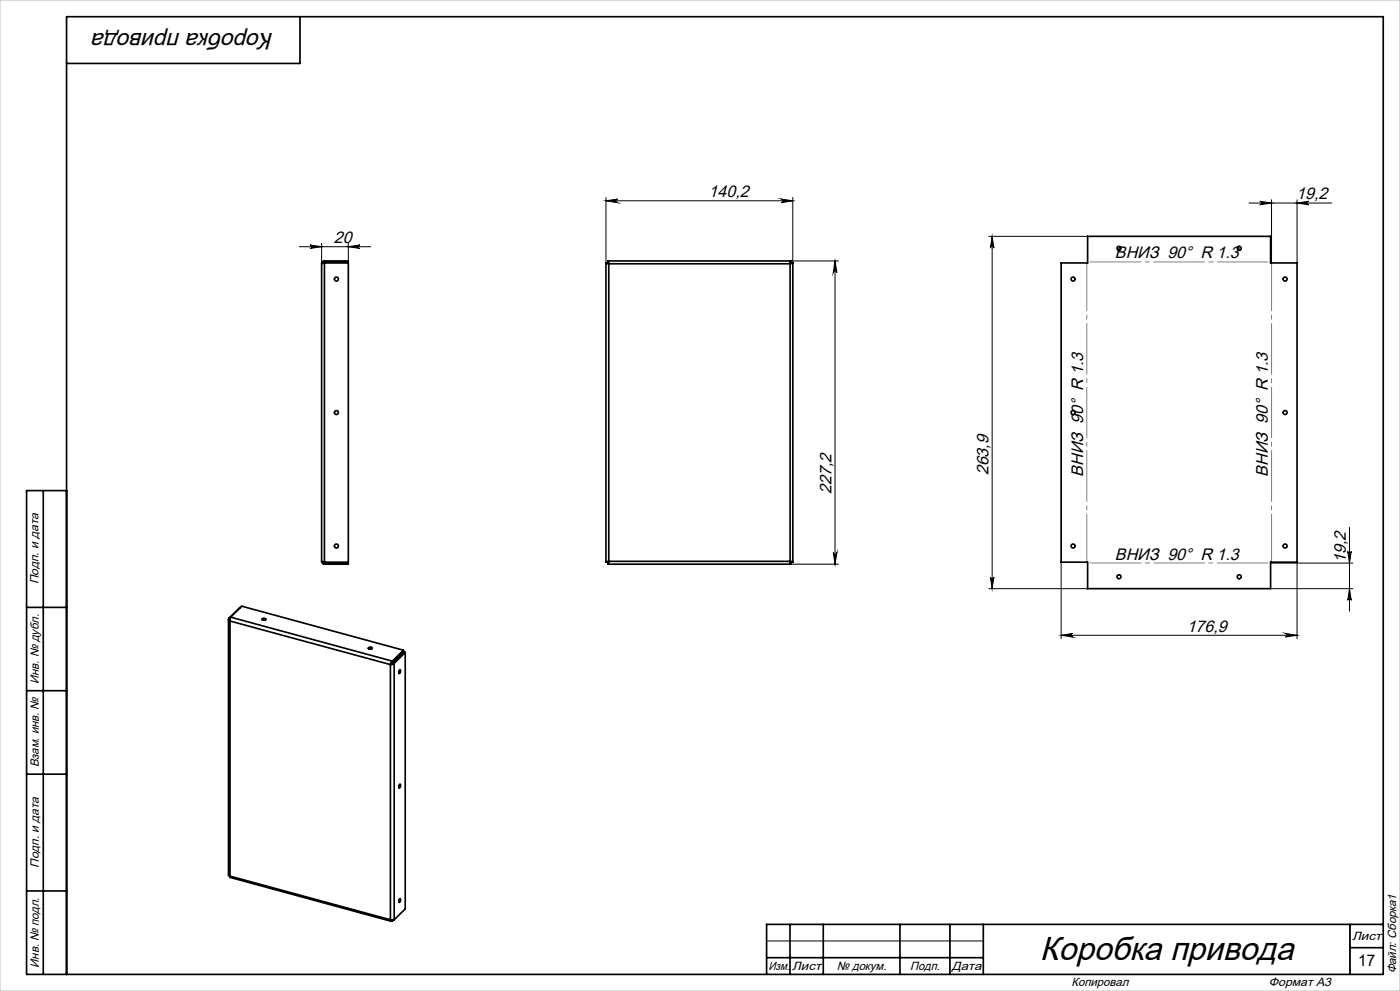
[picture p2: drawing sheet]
<svg xmlns="http://www.w3.org/2000/svg" width="420mm" height="297mm" viewBox="0 0 420 297" stroke-linecap="round" stroke-linejoin="round" font-family="sans-serif">
<g fill="none" stroke="#000" stroke-width=".3">
<path d="M181.8 59.2v19.6M234.4 59.7l3.4 .5-3.4 .5a.55 .55 0 0 0 .5-.5 .55 .55 0 0 0-.5-.5zM237.8 59.2v19.6M381.5 59.9v18.9M389.1 59.9v18.9M89.7 73.9h21.5M93 73.4l3.5 .5-3.5 .6a.53 .53 0 0 0 .5-.6 .53 .53 0 0 0-.5-.5zM96.5 73v6M104.5 73v5.8M104.5 73.9l3.5-.5a.53 .53 0 0 0-.5 .5 .53 .53 0 0 0 .5 .6zM181.8 60.2h56M181.8 60.2l3.5-.5a.55 .55 0 0 0-.5 .5 .55 .55 0 0 0 .5 .5z"/>
<path d="M237.3 78.2h14.2M250.5 78.2l.6 3.5a.55 .55 0 0 0-.6-.5 .55 .55 0 0 0-.5 .5zM250.5 78.2v90.9M296.7 70.8h29.6M297.6 70.8l.6 3.6a.53 .53 0 0 0-.6-.6 .53 .53 0 0 0-.5 .6zM297.6 70.8v105.6M374.7 60.9h24.9M377.9 60.3l3.6 .6-3.6 .5a.53 .53 0 0 0 .6-.5 .53 .53 0 0 0-.6-.6zM389.1 60.9l3.5-.6a.53 .53 0 0 0-.5 .6 .53 .53 0 0 0 .5 .5zM404.8 158.1v25.1M237.3 169.1h14.2M250 165.6a.55 .55 0 0 0 .5 .5 .55 .55 0 0 0 .6-.5l-.6 3.5z"/>
<path d="M296.7 176.4h29.6M297.1 172.9a.53 .53 0 0 0 .5 .5 .53 .53 0 0 0 .6-.5l-.6 3.5zM318.3 168.5v22.9M381.2 176.4h24.6M381.2 168.8h24.6M389.1 168.5v22.9M404.3 165.2a.53 .53 0 0 0 .5 .6 .53 .53 0 0 0 .6-.6l-.6 3.6zM404.8 176.4l.6 3.5a.53 .53 0 0 0-.6-.5 .53 .53 0 0 0-.5 .5zM318.3 190.4l3.5-.6a.55 .55 0 0 0-.5 .6 .55 .55 0 0 0 .5 .5zM318.3 190.4h70.8M385.6 189.8l3.5 .6-3.5 .5a.55 .55 0 0 0 .5-.5 .55 .55 0 0 0-.5-.6zM405 277v15"/>
<path d="M230 282h65"/>
</g>
<g fill="none" stroke="#000" stroke-width=".5">
<path d="M90 5v14h-70M96.5 79.1v89.1M97.3 78.8l-.8 .3M97.3 78.2l-.5 .2-.3 .7M97.3 78.5l-.5 .4M97.3 78.8h7.2v89.7h-7.2M97.3 78.2h7.2v.3h-7.2M97.3 78.2v.3M97.3 78.8v89.7M181.8 78.8l.8 .3M181.8 78.8v89.7M182.4 78.2l.2 .9"/>
<path d="M182.4 78.2h54.8M182.6 79.1v89.1M182.6 79.1h54.4M237 79.1v89.1M237.2 78.2l-.2 .9M237.8 78.8l-.8 .3M237.8 78.8v89.7M326.3 70.8h54.9v8h7.9v89.7h-7.9v7.9h-54.9v-7.9h-8v-89.7h8zM13 147v145M20 147h-12v145h407v-287h-395v287M96.5 168.2l.8 .3M96.5 168.2l.2 .6 .6 .3"/>
<path d="M96.8 168.4l.5 .4M97.3 168.8h7.2v.3h-7.2M97.3 168.8v.3M182.4 169.1h54.8M182.6 168.2l-.8 .3M182.6 168.2l-.2 .9M182.6 168.2h54.4M237 168.2l.2 .9M237 168.2l.8 .3M8 182h12M68.5 185.6v76.8l.5 .2M68.7 185.3l-.2 .4 .5 .4"/>
<path d="M68.7 185.3l.2 .1M68.9 185.4l.1 .4M68.9 185.4v.4M69 186.1l48.1 13.1M69 186.1v76.5M69.2 185l-.2 1.1M69.2 185l48.5 13.2M69.2 185l3.3-3.3 48.5 13.2M72.1 182.1l-3.4 3.2M78.6 185.5a.58 .58 0 0 1 .7-.3 .58 .58 0 0 1 .4 .5 .6 .6 0 0 1-.6 .2 .6 .6 0 0 1-.5-.4zM78.6 185.7l.4-.1 .7 .1M110.5 194.1a.6 .6 0 0 1 .7-.2 .6 .6 0 0 1 .4 .5 .6 .6 0 0 1-.7 .2 .6 .6 0 0 1-.4-.5z"/>
<path d="M110.5 194.4h1.1M117.1 199.2v76.5M117.3 199l-.2 .2M117.7 198.2l-.6 1M117.7 198.4l-.4 .6M117.7 198.2v.2M118 198.7l-.7 .3M118 198.7l.3 .1M118.3 198.8l-1.2 .4M118.3 198.8v76.9M121 194.9l-3.3 3.3M121 194.9v.3l-3.3 3.2"/>
<path d="M121.6 195.5l-3.3 3.3M121.6 195.5v76.9l-3.3 3.3M121.6 195.5h-.3l-3.3 3.2M8 207h12M119.9 200.8a.57 .57 0 0 1 .4 .6 .57 .57 0 0 1-.5 .5l-.2-.3zM119.9 200.8l-.3 1M8 232h12M119.9 235.1a.57 .57 0 0 1 .4 .6 .57 .57 0 0 1-.5 .5l-.2-.3zM119.9 235.1l-.3 .9M8 267h12M69 262.6v.4l48.4 13.1M69 262.6l48.1 13.1"/>
<path d="M117.1 275.7h1.2M117.1 275.7l.2 .3h.4M117.7 275.8v.2M118 275.8l-.3 .2M119.9 269.4a.57 .57 0 0 1 .4 .6 .57 .57 0 0 1-.5 .5l-.2-.3zM119.9 269.4l-.3 .9M237 277v15M247 277v15M270 277v15M285 277v15M295 277v15M405 277v15"/>
<path d="M415 277h-185v15M230 287h65M405 284h10"/>
<circle cx="335.7" cy="74.4" r=".6"/>
<circle cx="371.8" cy="74.4" r=".59"/>
<circle cx="100.9" cy="83.6" r=".6"/>
<circle cx="321.9" cy="83.6" r=".6"/>
<circle cx="385.6" cy="83.6" r=".6"/>
<circle cx="100.9" cy="123.6" r=".6"/>
<circle cx="321.9" cy="123.6" r=".6"/>
<circle cx="385.6" cy="123.6" r=".6"/>
<circle cx="100.9" cy="163.6" r=".6"/>
<circle cx="321.9" cy="163.6" r=".6"/>
<circle cx="335.7" cy="172.8" r=".59"/>
<circle cx="371.8" cy="172.9" r=".6"/>
<circle cx="385.6" cy="163.6" r=".6"/>
</g>
<path d="M381.2 78.5h-54.9M326.3 168.7h54.9" fill="none" stroke="#808080" stroke-width=".3" stroke-dasharray="15.2 1.3 1.3 1.3" stroke-dashoffset="-.8"/>
<path d="M326 78.8v89.7M381.5 168.5v-89.7" fill="none" stroke="#808080" stroke-width=".3" stroke-dasharray="15.2 1.3 1.3 1.3" stroke-dashoffset=".9"/>
<path d="M0 0h420v297h-420z" fill="none" stroke="#c0c0c0" stroke-width=".3"/>
<g fill="#000">
<path d="M181.8 60.2l3.5-.5a.55 .55 0 0 0-.5 .5 .55 .55 0 0 0 .5 .5zM234.4 59.7l3.4 .5-3.4 .5a.55 .55 0 0 0 .5-.5 .55 .55 0 0 0-.5-.5z"/>
<path d="M93 73.4l3.5 .5-3.5 .6a.53 .53 0 0 0 .5-.6 .53 .53 0 0 0-.5-.5zM104.5 73.9l3.5-.5a.53 .53 0 0 0-.5 .5 .53 .53 0 0 0 .5 .6z"/>
<path d="M297.6 70.8l.6 3.6a.53 .53 0 0 0-.6-.6 .53 .53 0 0 0-.5 .6zM297.1 172.9a.53 .53 0 0 0 .5 .5 .53 .53 0 0 0 .6-.5l-.6 3.5zM250.5 78.2l.6 3.5a.55 .55 0 0 0-.6-.5 .55 .55 0 0 0-.5 .5zM250 165.6a.55 .55 0 0 0 .5 .5 .55 .55 0 0 0 .6-.5l-.6 3.5z"/>
<path d="M404.8 176.4l.6 3.5a.53 .53 0 0 0-.6-.5 .53 .53 0 0 0-.5 .5zM404.3 165.2a.53 .53 0 0 0 .5 .6 .53 .53 0 0 0 .6-.6l-.6 3.6z"/>
<path d="M318.3 190.4l3.5-.6a.55 .55 0 0 0-.5 .6 .55 .55 0 0 0 .5 .5zM385.6 189.8l3.5 .6-3.5 .5a.55 .55 0 0 0 .5-.5 .55 .55 0 0 0-.5-.6zM377.9 60.3l3.6 .6-3.6 .5a.53 .53 0 0 0 .6-.5 .53 .53 0 0 0-.6-.6zM389.1 60.9l3.5-.6a.53 .53 0 0 0-.5 .6 .53 .53 0 0 0 .5 .5z"/>
</g>
<text font-size="10" x="312" y="287.6">Коробка привода</text>
<text font-size="7.1" x="82.2" y="9.8" transform="rotate(-180 82.2 9.8)">Коробка привода</text>
<g font-size="5">
<text x="212.6" y="59.1">140,2</text>
<text x="388.9" y="59.8">19,2</text>
<text x="100.1" y="72.8">20</text>
<text x="334.5" y="77.4">ВНИЗ 90° R 1.3</text>
<text x="296.6" y="142.5" transform="rotate(-90 296.6 142.5)">263,9</text>
<text x="324.9" y="142.9" transform="rotate(-90 324.9 142.9)">ВНИЗ 90° R 1.3</text>
<text x="380.4" y="142.9" transform="rotate(-90 380.4 142.9)">ВНИЗ 90° R 1.3</text>
<text x="249.5" y="148.1" transform="rotate(-90 249.5 148.1)">227,2</text>
<text x="334.5" y="167.7">ВНИЗ 90° R 1.3</text>
<text x="403.8" y="168.7" transform="rotate(-90 403.8 168.7)">19,2</text>
<text x="356" y="189.3">176,9</text>
</g>
<text font-size="4.8" x="407.4" y="289.5">17</text>
<g font-size="3.6">
<text x="11.6" y="175.1" transform="rotate(-90 11.6 175.1)">Подп. и дата</text>
<text x="11.6" y="205" transform="rotate(-90 11.6 205)">Инв. № дубл.</text>
<text x="11.6" y="230" transform="rotate(-90 11.6 230)">Взам. инв. №</text>
<text x="11.6" y="260.1" transform="rotate(-90 11.6 260.1)">Подп. и дата</text>
<text x="405.6" y="281.6">Лист</text>
<text x="11.6" y="290" transform="rotate(-90 11.6 290)">Инв. № подл.</text>
<text x="230.5" y="290.6">Изм.</text>
<text x="237.7" y="290.6">Лист</text>
<text x="251" y="290.6">№ докум.</text>
<text x="273" y="290.6">Подп.</text>
<text x="285.5" y="290.6">Дата</text>
<text x="418.8" y="291.7" transform="rotate(-90 418.8 291.7)">Файл: Сборка1</text>
<text x="321.5" y="295.6">Копировал</text>
<text x="380.7" y="295.6">Формат А3</text>
</g>
</svg>
